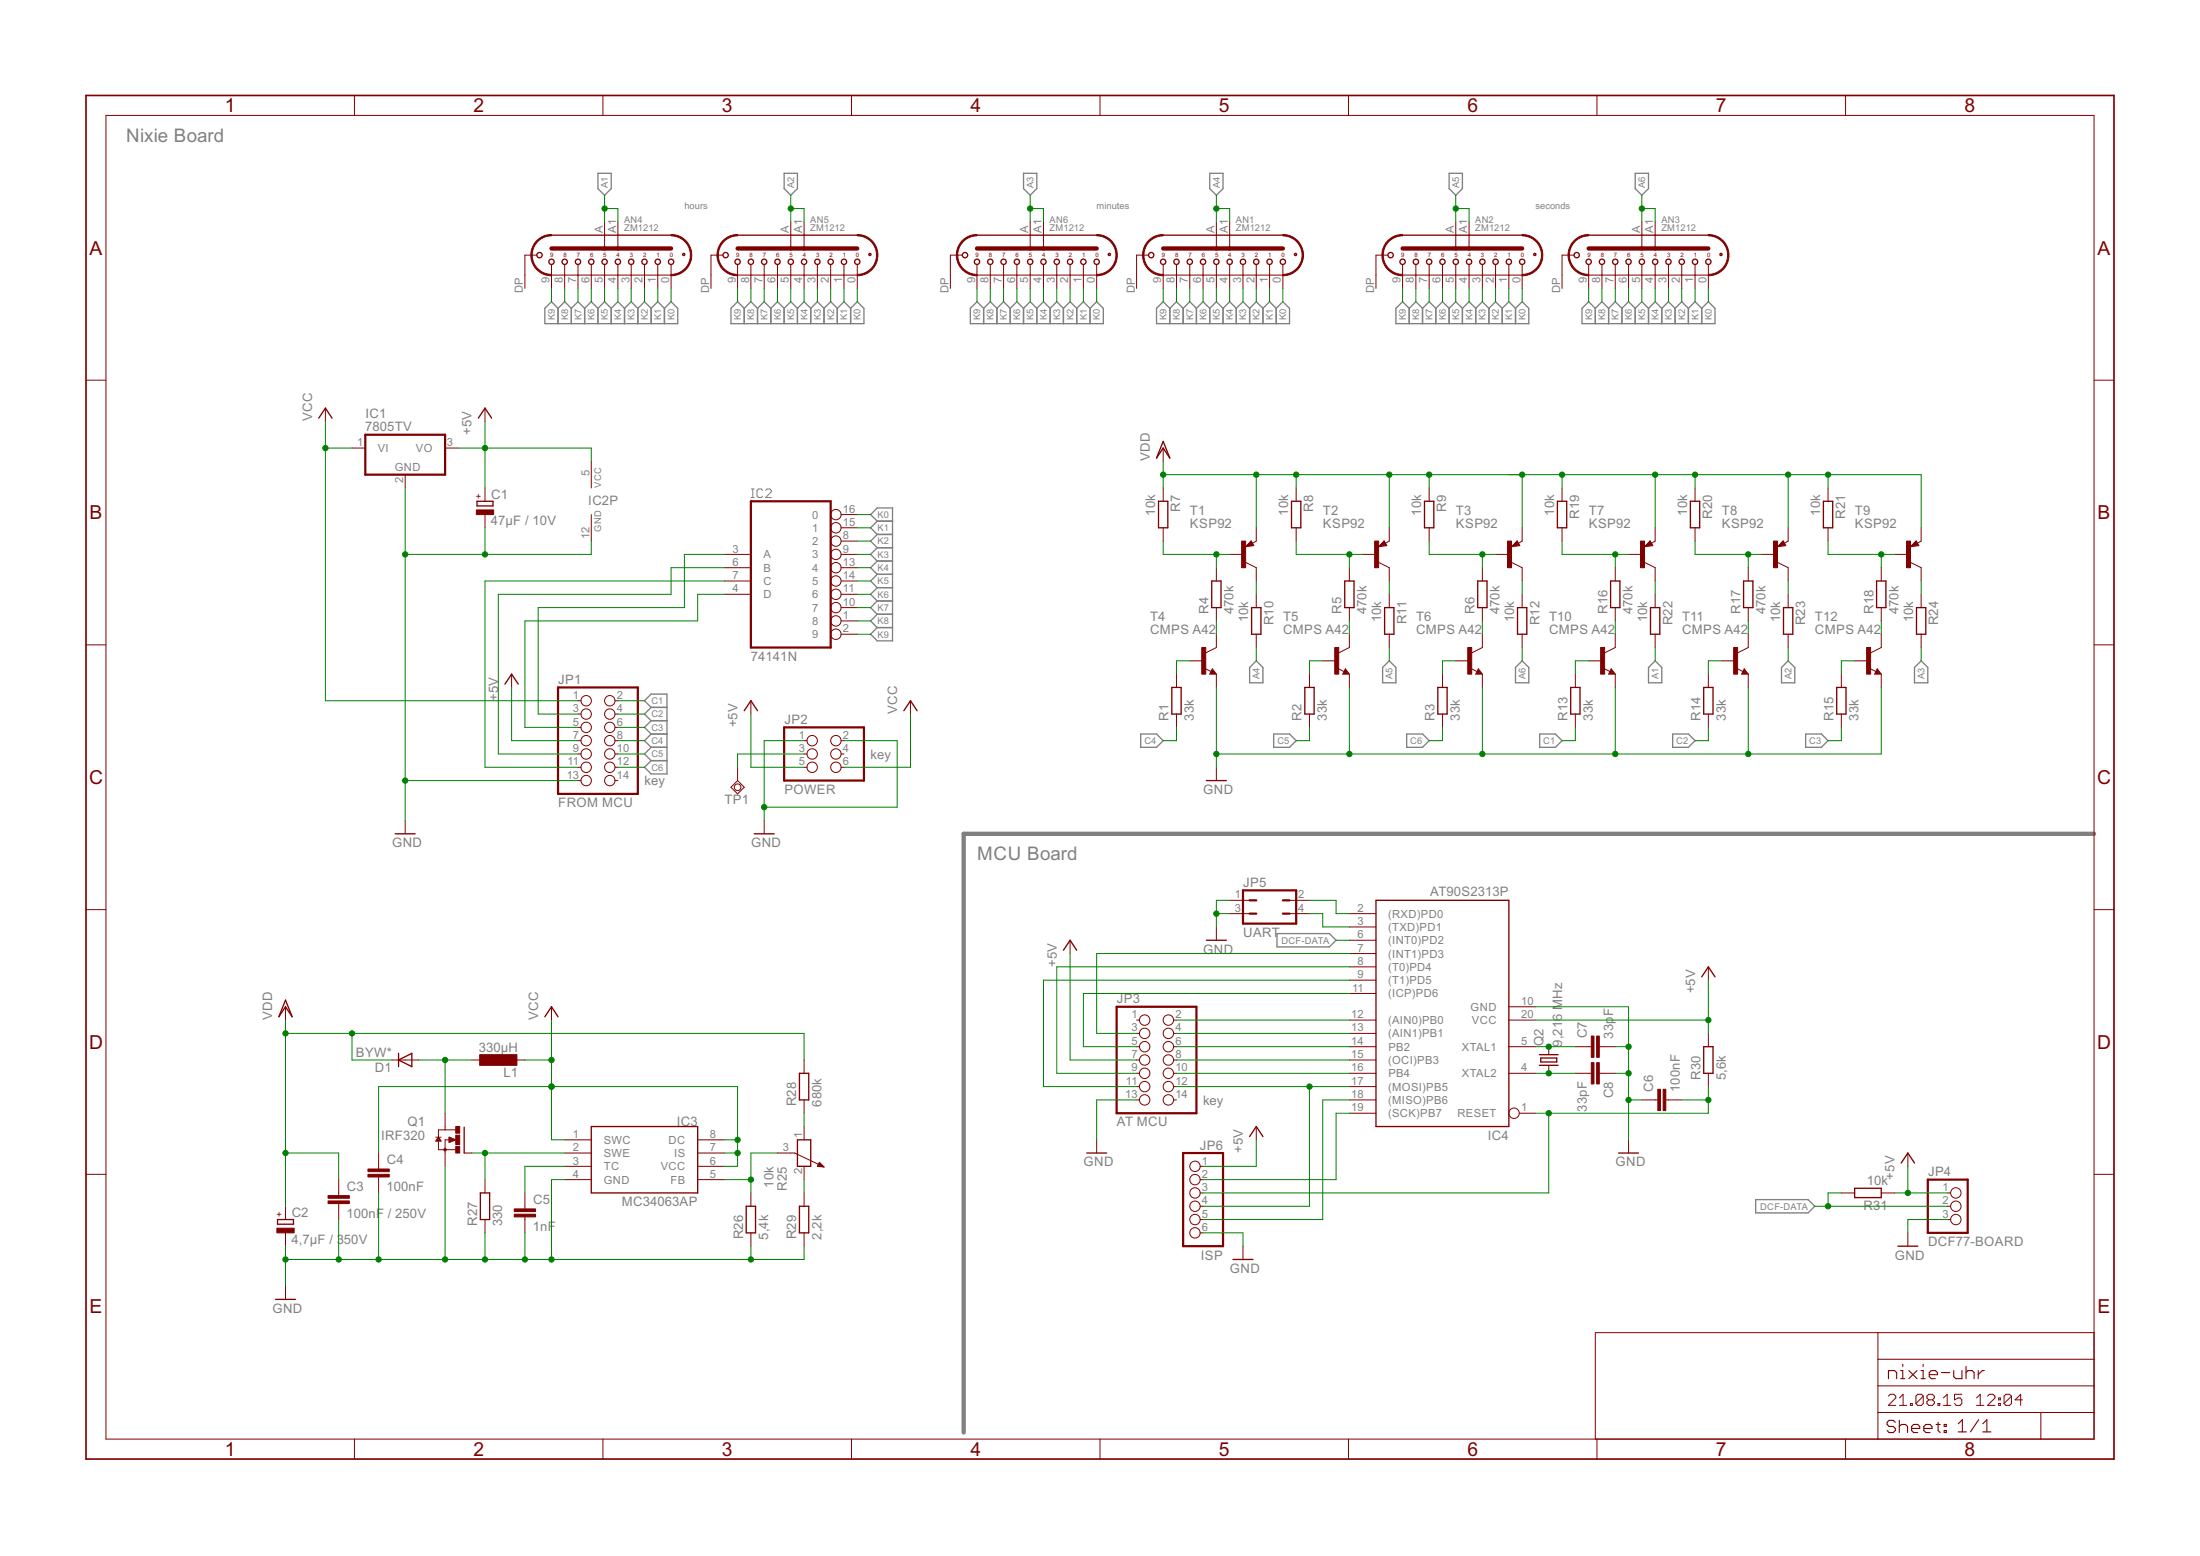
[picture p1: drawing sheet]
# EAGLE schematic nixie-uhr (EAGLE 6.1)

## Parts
AN1  ZM1212  ZM1000  [ZM1000]
AN2  ZM1212  ZM1000  [ZM1000]
AN3  ZM1212  ZM1000  [ZM1000]
AN4  ZM1212  ZM1000  [ZM1000]
AN5  ZM1212  ZM1000  [ZM1000]
AN6  ZM1212  ZM1000  [ZM1000]
C1  47µF / 10V  CPOL-EUE2.5-5  [E2,5-5]
C2  4,7µF / 350V  CPOL-EUE30-10AXIAL  [E30-10]
C3  100nF / 250V  C-EU075-052X106  [C075-052X106]
C4  100nF  C-EU050-024X044  [C050-024X044]
C5  1nF  C-EU050-024X044  [C050-024X044]
C6  100nF  C-EU050-024X044  [C050-024X044]
C7  33pF  C-EU050-024X044  [C050-024X044]
C8  33pF  C-EU050-024X044  [C050-024X044]
D1  BYW*  BYW32  [DO204-10]
IC1  7805TV  [TO220V]
IC2  74141N  [DIL16]
IC3  MC34063AP  [DIL08]
IC4  AT90S2313P  [DIL20]
JP1  FROM MCU  PINHD-2X7  [2X07]
JP2  POWER  PINHD-2X3  [2X03]
JP3  AT MCU  PINHD-2X7  [2X07]
JP4  DCF77-BOARD  PINHD-1X3  [1X03]
JP5  UART  JP2Q  [JP2Q]
JP6  ISP  PINHD-1X6/90  [1X06/90]
L1  330µH  L-EU0207/7  [0207/7]
Q1  IRF320  IRF3704S  [D2PACK]
Q2  9,216 MHz  CRYSTALHC49U-H  [HC49U-H]
R1  33k  R-EU_0204/5  [0204/5]
R2  33k  R-EU_0204/5  [0204/5]
R3  33k  R-EU_0204/5  [0204/5]
R4  470k  R-EU_0204/5  [0204/5]
R5  470k  R-EU_0204/5  [0204/5]
R6  470k  R-EU_0204/5  [0204/5]
R7  10k  R-EU_0204/5  [0204/5]
R8  10k  R-EU_0204/5  [0204/5]
R9  10k  R-EU_0204/5  [0204/5]
R10  10k  R-EU_0204/5  [0204/5]
R11  10k  R-EU_0204/5  [0204/5]
R12  10k  R-EU_0204/5  [0204/5]
R13  33k  R-EU_0204/5  [0204/5]
R14  33k  R-EU_0204/5  [0204/5]
R15  33k  R-EU_0204/5  [0204/5]
R16  470k  R-EU_0204/5  [0204/5]
R17  470k  R-EU_0204/5  [0204/5]
R18  470k  R-EU_0204/5  [0204/5]
R19  10k  R-EU_0204/5  [0204/5]
R20  10k  R-EU_0204/5  [0204/5]
R21  10k  R-EU_0204/5  [0204/5]
R22  10k  R-EU_0204/5  [0204/5]
R23  10k  R-EU_0204/5  [0204/5]
R24  10k  R-EU_0204/5  [0204/5]
R25  10k  POTENTIOMETER_PT_SPIN  [PT-SPIN]
R26  5,4k  R-EU_0207/7  [0207/7]
R27  330  R-EU_0207/7  [0207/7]
R28  680k  R-EU_0309/12  [0309/12]
R29  2,2k  R-EU_0309/12  [0309/12]
R30  5,6k  R-EU_0204/5  [0204/5]
R31  10k  R-EU_0204/5  [0204/5]
T1  KSP92  -PNP-TO92  [TO92]
T2  KSP92  -PNP-TO92  [TO92]
T3  KSP92  -PNP-TO92  [TO92]
T4  CMPS A42  MPSA42-NPN-TO92-CBE  [TO92-CBE]
T5  CMPS A42  MPSA42-NPN-TO92-CBE  [TO92-CBE]
T6  CMPS A42  MPSA42-NPN-TO92-CBE  [TO92-CBE]
T7  KSP92  -PNP-TO92  [TO92]
T8  KSP92  -PNP-TO92  [TO92]
T9  KSP92  -PNP-TO92  [TO92]
T10  CMPS A42  MPSA42-NPN-TO92-CBE  [TO92-CBE]
T11  CMPS A42  MPSA42-NPN-TO92-CBE  [TO92-CBE]
T12  CMPS A42  MPSA42-NPN-TO92-CBE  [TO92-CBE]
TP1  TPSQPAD1-17  [P1-17]

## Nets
+5V: C1.+ IC1.3(VO) IC2.5(VCC) IC4.20(VCC) JP1.7 JP2.5 JP3.7 JP4.1 JP6.1 R30.2 R31.1
A1: AN4.A1(A2) AN4.A(A1) R22.2
A2: AN5.A1(A2) AN5.A(A1) R23.2
A3: AN6.A1(A2) AN6.A(A1) R24.2
A4: AN1.A1(A2) AN1.A(A1) R10.2
A5: AN2.A1(A2) AN2.A(A1) R11.2
A6: AN3.A1(A2) AN3.A(A1) R12.2
C1: JP1.2 R13.1
C2: JP1.4 R14.1
C3: JP1.6 R15.1
C4: JP1.8 R1.1
C5: JP1.10 R2.1
C6: JP1.12 R3.1
DCF-DATA: IC4.6((INT0)PD2) JP4.2 R31.2
GND: C1.- C2.- C3.2 C4.2 C5.2 C6.1 C7.2 C8.1 IC1.2(GND) IC2.12(GND) IC3.4(GND) IC4.10(GND) JP1.13 JP2.1 JP2.2 JP3.13 JP4.3 JP5.1 JP5.3 JP6.6 Q1.3(S) R26.1 R27.1 R29.1 T4.E T5.E T6.E T10.E T11.E T12.E
K0: AN1.0 AN2.0 AN3.0 AN4.0 AN5.0 AN6.0 IC2.16
K1: AN1.1 AN2.1 AN3.1 AN4.1 AN5.1 AN6.1 IC2.15
K2: AN1.2 AN2.2 AN3.2 AN4.2 AN5.2 AN6.2 IC2.8
K3: AN1.3 AN2.3 AN3.3 AN4.3 AN5.3 AN6.3 IC2.9
K4: AN1.4 AN2.4 AN3.4 AN4.4 AN5.4 AN6.4 IC2.13
K5: AN1.5 AN2.5 AN3.5 AN4.5 AN5.5 AN6.5 IC2.14
K6: AN1.6 AN2.6 AN3.6 AN4.6 AN5.6 AN6.6 IC2.11
K7: AN1.7 AN2.7 AN3.7 AN4.7 AN5.7 AN6.7 IC2.10
K8: AN1.8 AN2.8 AN3.8 AN4.8 AN5.8 AN6.8 IC2.1
K9: AN1.9 AN2.9 AN3.9 AN4.9 AN5.9 AN6.9 IC2.2
N$1: R4.1 T4.C
N$2: R5.1 T5.C
N$3: R6.1 T6.C
N$4: R4.2 R7.2 T1.2(B)
N$5: JP2.3 TP1.TP
N$6: R5.2 R8.2 T2.2(B)
N$7: IC3.2(SWE) Q1.1(G) R27.2
N$8: R1.2 T4.B
N$9: R6.2 R9.2 T3.2(B)
N$10: R3.2 T6.B
N$11: R2.2 T5.B
N$12: D1.A L1.1 Q1.2(D)
N$13: IC3.5(FB) R25.3 R26.2
N$14: R25.1 R28.1
N$15: R11.1 T2.3(C)
N$16: R12.1 T3.3(C)
N$17: C5.1 IC3.3(TC)
N$18: R25.2 R29.2
N$19: IC4.12((AIN0)PB0) JP3.2
N$20: R10.1 T1.3(C)
N$21: IC2.3(A) JP1.3
N$22: IC2.4(D) JP1.5
N$23: IC2.6(B) JP1.9
N$24: IC2.7(C) JP1.11
N$25: R13.2 T10.B
N$26: R15.2 T12.B
N$27: R14.2 T11.B
N$28: R16.1 T10.C
N$29: R17.1 T11.C
N$30: R18.1 T12.C
N$31: R16.2 R19.2 T7.2(B)
N$32: R17.2 R20.2 T8.2(B)
N$33: R18.2 R21.2 T9.2(B)
N$34: IC4.7((INT1)PD3) JP3.3
N$35: R23.1 T8.3(C)
N$36: R24.1 T9.3(C)
N$37: R22.1 T7.3(C)
N$38: IC4.13((AIN1)PB1) JP3.4
N$39: IC4.17((MOSI)PB5) JP3.12 JP6.4
N$40: IC4.16(PB4) JP3.10
N$41: IC4.15((OCI)PB3) JP3.8
N$42: IC4.14(PB2) JP3.6
N$43: IC4.11((ICP)PD6) JP3.5
N$44: IC4.3((TXD)PD1) JP5.4
N$45: IC4.8((T0)PD4) JP3.9
N$46: IC4.9((T1)PD5) JP3.11
N$47: C7.1 IC4.5(XTAL1) Q2.2
N$48: C8.2 IC4.4(XTAL2) Q2.1
N$49: C6.2 IC4.1(RESET) JP6.3 R30.1
N$50: IC4.2((RXD)PD0) JP5.2
N$52: IC4.18((MISO)PB6) JP6.5
N$53: IC4.19((SCK)PB7) JP6.2
VCC: C4.1 IC1.1(VI) IC3.1(SWC) IC3.6(VCC) IC3.7(IS) IC3.8(DC) JP1.1 JP2.6 L1.2
VDD: C2.+ C3.1 D1.C R7.1 R8.1 R9.1 R19.1 R20.1 R21.1 R28.2 T1.1(E) T2.1(E) T3.1(E) T7.1(E) T8.1(E) T9.1(E)
Unconnected: AN1.DP(DPL) AN2.DP(DPL) AN3.DP(DPL) AN4.DP(DPL) AN5.DP(DPL) AN6.DP(DPL) JP1.14 JP2.4 JP3.1 JP3.14

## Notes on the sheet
- Nixie Board
- hours | minutes | seconds
- key
- key
- MCU Board
- key
